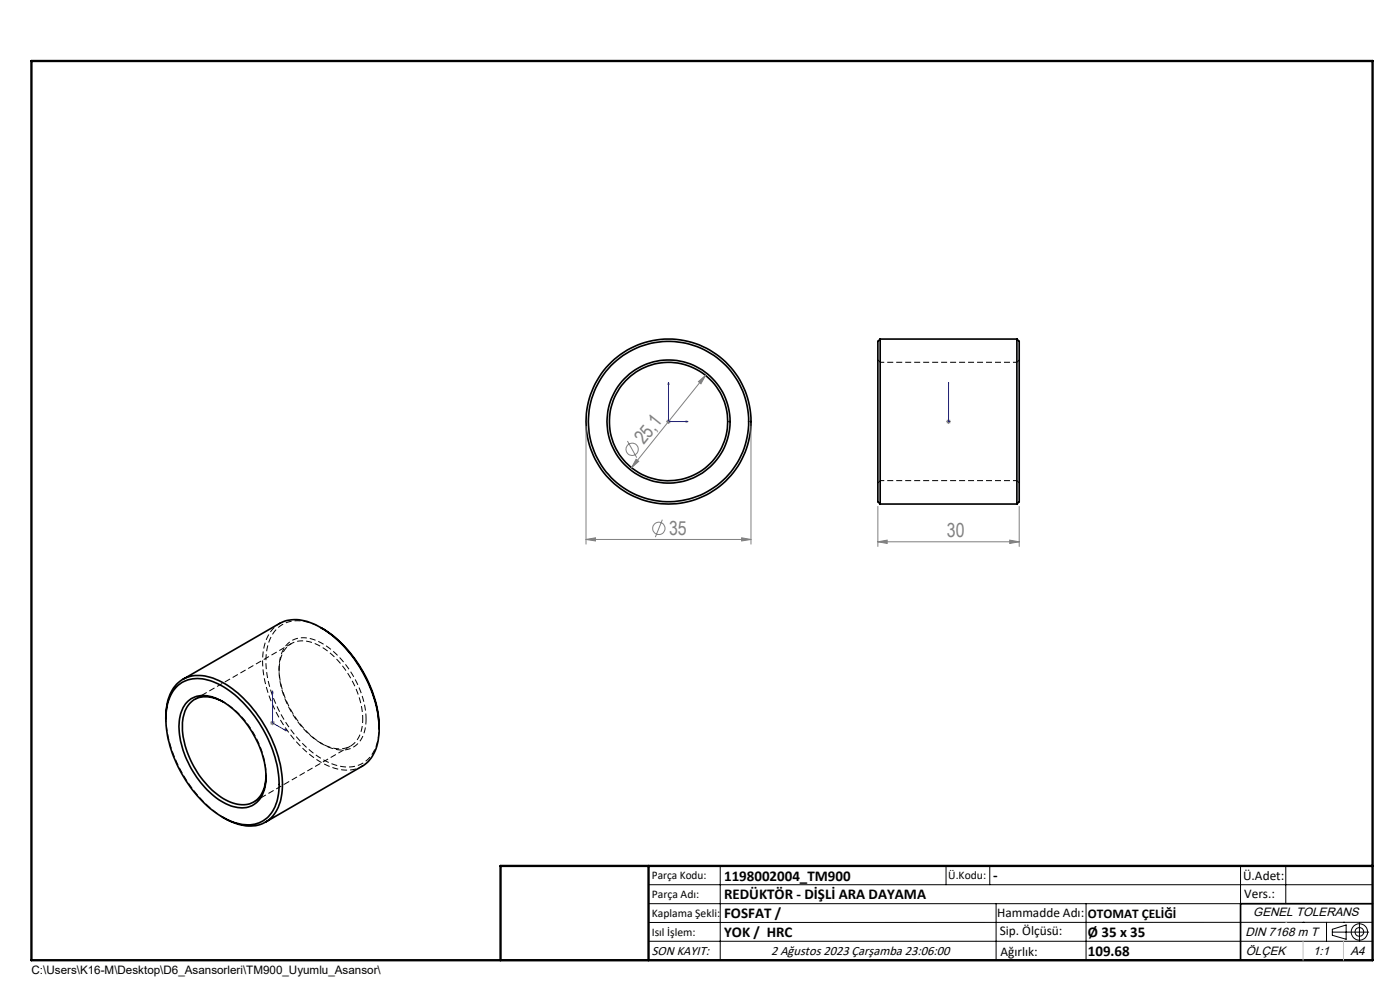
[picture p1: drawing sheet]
<svg xmlns="http://www.w3.org/2000/svg" width="297mm" height="210mm" viewBox="0 0 297 210" stroke-linecap="round" stroke-linejoin="round" font-family="sans-serif">
<g fill="none" stroke="#000" stroke-width=".35">
<path d="M186.7 71.9v35M186.7 71.9l-.5 .5v34l.5 .5M186.7 71.9h29M215.7 71.9v35M215.7 71.9l.5 .5v34l-.5 .5M186.7 106.9h29M68.1 133.1a26.5 26.5 0 0 1 12 17.5l.3 3.9M35.2 152.5a9.6 9.6 0 0 1 3-8 7.9 7.9 0 0 1 8.2-.2 26.1 26.1 0 0 1 12.2 14.8 17.6 17.6 0 0 1 .5 12.1 6.6 6.6 0 0 1-8.6 3.6l-1.8-.6-1.5-.9M37.5 145.7a6.9 6.9 0 0 1 7.7-1.1 23.8 23.8 0 0 1 11.7 12.3 20.2 20.2 0 0 1 1.8 13.2 6.4 6.4 0 0 1-8.3 4.6 20.3 20.3 0 0 1-11-9.1 23.6 23.6 0 0 1-4.1-15 8.3 8.3 0 0 1 2.2-4.9zM38.8 144.1l20.5-11.9a8.4 8.4 0 0 1 8.2 .6 26.5 26.5 0 0 1 11.8 15.2 21.6 21.6 0 0 1 1.1 6.5M39.9 148.7a5.6 5.6 0 0 1 6.5-.3 20.1 20.1 0 0 1 9.9 14.5 8.6 8.6 0 0 1-1.5 7 5.1 5.1 0 0 1-5.8 1 18.2 18.2 0 0 1-9.4-9.8 13.8 13.8 0 0 1-.9-10.6l.6-1.2zM47.4 148.9a6 6 0 0 0-6.6-.2 7.3 7.3 0 0 0-2.1 6.3 19.4 19.4 0 0 0 9.7 15 5.4 5.4 0 0 0 6.4-.6 7.1 7.1 0 0 0 1.6-4.8"/>
<path d="M80.4 154.5a9.1 9.1 0 0 1-3 7.7l-21.1 12.2M291.2 191.7h-28v12M106.2 203.7h185"/>
<circle cx="141.8" cy="89.4" r="17.5"/>
<circle cx="141.8" cy="89.4" r="12.6"/>
<circle cx="141.8" cy="89.4" r="13"/>
<circle cx="141.8" cy="89.4" r="17"/>
</g>
<path d="M186.7 76.8l-.5-.5M215.7 76.8h-29M216.2 76.3l-.5 .5M186.2 102.4l.5-.5M186.7 101.9h29M215.7 101.9l.5 .5M77 152.5a6.1 6.1 0 0 1-3.1 6 7.2 7.2 0 0 1-6.9-1.6 19.5 19.5 0 0 1-7.8-15.5 5.3 5.3 0 0 1 4-5.4 9.5 9.5 0 0 1 7.7 3.3 19.8 19.8 0 0 1 6.1 13.2" fill="none" stroke="#000" stroke-width=".21" stroke-dasharray="1.3 .6" stroke-dashoffset=".4" stroke-linecap="butt"/>
<path d="M61.8 136.5l-20.5 11.9M47.6 173.5a27.3 27.3 0 0 1-12.4-21.4M53.8 170.1l20.6-11.8" fill="none" stroke="#000" stroke-width=".21" stroke-dasharray="1.3 .6" stroke-dashoffset=".2" stroke-linecap="butt"/>
<path d="M59.3 132.2a8.4 8.4 0 0 0-3.6 7.4 27.4 27.4 0 0 0 9.5 20 12.7 12.7 0 0 0 9.6 3.7l2-.8" fill="none" stroke="#000" stroke-width=".21" stroke-dasharray="1.3 .6" stroke-dashoffset=".5" stroke-linecap="butt"/>
<path d="M80.5 154.1a8.4 8.4 0 0 1-3.9 8 8.9 8.9 0 0 1-8.5-1.2 26.5 26.5 0 0 1-11.7-21.3 7.8 7.8 0 0 1 4.3-7.5 9 9 0 0 1 7.7 1.2M56.4 164.6a19.5 19.5 0 0 0-9-15.7" fill="none" stroke="#000" stroke-width=".21" stroke-dasharray="1.3 .6" stroke-dashoffset=".7" stroke-linecap="butt"/>
<path d="M77.7 152.5a20.1 20.1 0 0 0-10-16.4 5.5 5.5 0 0 0-7.1 1 10.2 10.2 0 0 0-.9 8.5 20.1 20.1 0 0 0 9.5 12.6 5.5 5.5 0 0 0 7.1-.9 7.8 7.8 0 0 0 1.4-4.8" fill="none" stroke="#000" stroke-width=".21" stroke-dasharray="1.3 .6" stroke-dashoffset=".1" stroke-linecap="butt"/>
<path d="M47.6 149l-.4-.2M59.2 141.9v.4M68.1 157.6l.3 .2M56.4 164.8v-.4" fill="none" stroke="#000" stroke-width=".21" stroke-dasharray="1.3 .6" stroke-linecap="butt"/>
<g fill="none" stroke="#808080" stroke-width=".21">
<path d="M149.7 79.6l-15.7 19.6M124.3 90.4v25M133.1 93.5l2 3.6M134.9 97.4l.6 .5-1.5 1.3zM141.3 89.4h1M141.5 89.1l.7 .7M141.8 88.9v1M142.2 89.1l-.7 .7M148.2 81l1.5-1.4-1 1.8zM159.3 90.4v25M200.7 89.4h1M200.9 89.1l.7 .7"/>
<path d="M201.2 88.9v1M201.6 89.1l-.7 .7M124.3 114.4l2-.3v.7zM124.3 114.4h35M140.5 110.2l-1.5 3.7M157.3 114.1l2 .3-2 .4zM186.2 114.9l2-.3v.7zM186.2 107.4v8.5M186.2 114.9h30M214.2 114.6l2 .3-2 .4zM216.2 107.4v8.5M57.3 153.3h1"/>
<path d="M57.5 153l.7 .7M57.8 152.8v1M58.2 153l-.7 .7"/>
<circle cx="134.1" cy="95.3" r="1.31"/>
<circle cx="139.8" cy="112.1" r="1.31"/>
</g>
<g fill="none" stroke="#000" stroke-width=".21">
<path d="M137.6 187.7h153.6M137.6 191.7h153.6M137.6 199.7h153.6M152.8 183.7v20M200.7 183.7v4M210 183.7v4M211.3 191.7v12M230.4 191.7v12M263.2 183.7v20M272.8 183.7v8M276.4 195.6h.1M281.4 195.6v4.1"/>
<path d="M282.6 197.7h7.8M282.6 197.1l3-.9v3l-3-.8zM285 195.6h.1M288.4 195.8v3.8M291.2 195.6l-153.6 .1"/>
<circle cx="288.4" cy="197.7" r="1.74"/>
<circle cx="288.4" cy="197.7" r=".93"/>
</g>
<path d="M141.8 81.1l.1 .4h-.2zM141.8 81.1v8.3h4.2M145.6 89.3l.4 .1-.4 .1zM201.2 89.3v.2zM201.2 81.1v.4v-.4M201.2 89.4h.1M201.2 81.1v8.3M57.8 146.5l.1 .4-.2-.1zM57.8 146.5v6.8l2.9 1.7M60.5 154.8l.2 .2-.2-.1z" fill="none" stroke="#00f" stroke-width=".21"/>
<path d="M6.7 12.9h284.5v190.8h-284.5zM137.6 183.7v20M291.2 183.7h-185v20" fill="none" stroke="#000" stroke-width=".5"/>
<path d="M272.8 195.6h.1M276.4 199.7v4M285 199.7v4" fill="none" stroke="#c0c0c0" stroke-width=".21"/>
<g fill="#00f">
<path d="M145.6 89.3l.4 .1-.4 .1zM141.8 81.1l.1 .4h-.2z"/>
<path d="M201.2 89.3v.2zM201.2 81.1v.4zM60.5 154.8l.2 .2-.2-.1zM57.8 146.5l.1 .4-.2-.1z"/>
</g>
<g fill="#808080">
<path d="M124.3 114.4l2-.3v.7zM157.3 114.1l2 .3-2 .4zM186.2 114.9l2-.3v.7zM214.2 114.6l2 .3-2 .4z"/>
<path d="M148.2 81l.5 .4 1-1.8zM134.9 97.4l-.9 1.8 1.5-1.3z"/>
</g>
<g font-size="4.1" fill="#808080">
<text x="136.6" y="94.5" transform="rotate(-51 136.6 94.5)">25,1</text>
<text x="141.9" y="113.5">35</text>
<text x="200.9" y="114">30</text>
</g>
<g font-size="3.2">
<text x="153.6" y="186.8">1198002004_TM900</text>
<text x="153.6" y="190.8">REDÜKTÖR - DİŞLİ ARA DAYAMA</text>
<text x="210.7" y="186.6">-</text>
<text x="153.6" y="194.8">FOSFAT /</text>
<text x="153.6" y="198.8">YOK / HRC</text>
<text x="230.8" y="198.7">Ø 35 x 35</text>
<text x="230.8" y="202.8">109.68</text>
</g>
<g font-size="2.8">
<text x="263.7" y="186.7">Ü.Adet:</text>
<text x="263.9" y="190.5">Vers.:</text>
<text x="211.5" y="194.5">Hammadde Adı:</text>
<text x="230.8" y="194.7">OTOMAT ÇELİĞİ</text>
<text x="138.3" y="202.6">SON KAYIT:</text>
<text x="163.6" y="202.6">2 Ağustos 2023 Çarşamba 23:06:00</text>
<text x="212.1" y="198.4">Sip. Ölçüsü:</text>
<text x="212.2" y="202.7">Ağırlık:</text>
</g>
<g font-size="2.6">
<text x="265.9" y="194.4">GENEL TOLERANS</text>
<text x="264.2" y="198.5">DIN 7168 m T</text>
<text x="264.3" y="202.6">ÖLÇEK</text>
<text x="278.5" y="202.6">1:1</text>
<text x="286.5" y="202.6">A4</text>
</g>
<g font-size="2.5">
<text x="138.3" y="186.4">Parça Kodu:</text>
<text x="138.3" y="190.5">Parça Adı:</text>
<text x="201.2" y="186.5">Ü.Kodu:</text>
<text x="138.3" y="194.5">Kaplama Şekli:</text>
<text x="138.3" y="198.6">Isıl İşlem:</text>
<text x="6.7" y="206.7">C:\Users\K16-M\Desktop\D6_Asansorleri\TM900_Uyumlu_Asansor\</text>
</g>
</svg>
